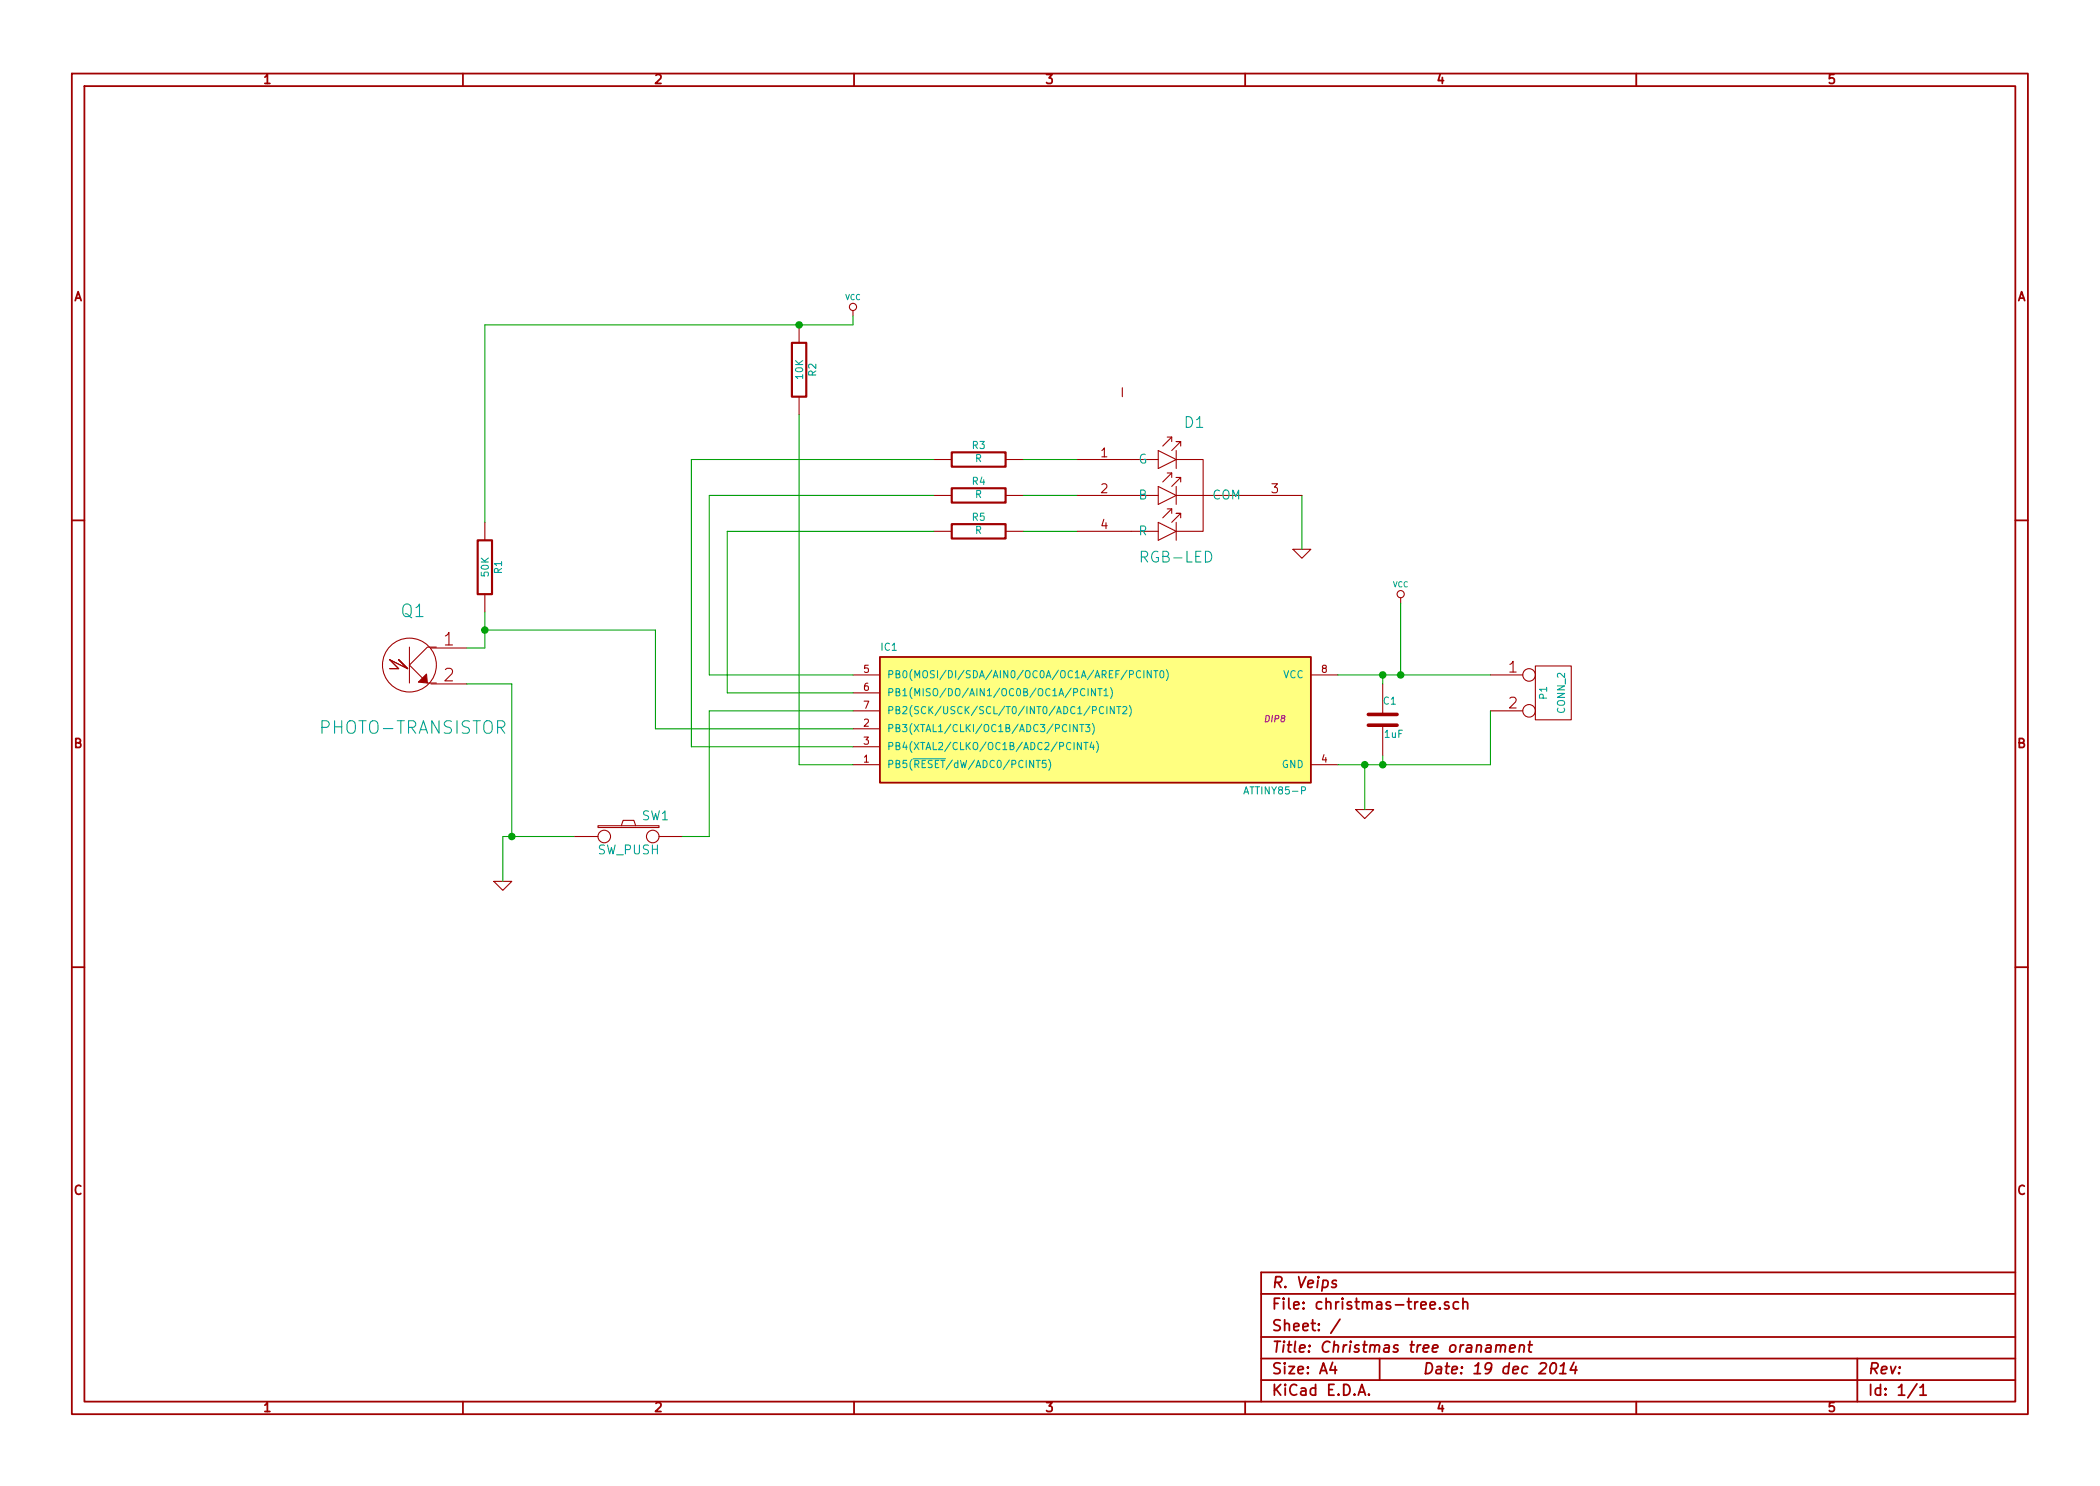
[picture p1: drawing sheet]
EESchema Schematic File Version 2
LIBS:power
LIBS:device
LIBS:transistors
LIBS:conn
LIBS:linear
LIBS:regul
LIBS:74xx
LIBS:cmos4000
LIBS:adc-dac
LIBS:memory
LIBS:xilinx
LIBS:special
LIBS:microcontrollers
LIBS:dsp
LIBS:microchip
LIBS:analog_switches
LIBS:motorola
LIBS:texas
LIBS:intel
LIBS:audio
LIBS:interface
LIBS:digital-audio
LIBS:philips
LIBS:display
LIBS:cypress
LIBS:siliconi
LIBS:opto
LIBS:atmel
LIBS:contrib
LIBS:valves
LIBS:christmas
EELAYER 27 0
EELAYER END
$Descr A4 11693 8268
encoding utf-8
Sheet 1 1
Title "Christmas tree oranament"
Date "19 dec 2014"
Rev ""
Comp "R. Veips"
Comment1 ""
Comment2 ""
Comment3 ""
Comment4 ""
$EndDescr
$Comp
L ATTINY85-P IC1
U 1 1
P 6100 4000
F 0 "IC1" H 4950 4400 40  0000 C CNN
F 1 "ATTINY85-P" H 7100 3600 40  0000 C CNN
F 2 "DIP8" H 7100 4000 35  0000 C CIN
F 3 "~" H 6100 4000 60  0000 C CNN
	1    6100 4000
	1    0    0    -1  
$EndComp
$Comp
L GND #PWR01
U 1 1
P 2800 4900
F 0 "#PWR01" H 2800 4900 30  0001 C CNN
F 1 "GND" H 2800 4830 30  0001 C CNN
F 2 "" H 2800 4900 60  0000 C CNN
F 3 "" H 2800 4900 60  0000 C CNN
	1    2800 4900
	1    0    0    -1  
$EndComp
Wire Wire Line
	2800 4650 2800 4900
Wire Wire Line
	7450 4250 8300 4250
Wire Wire Line
	2800 4650 3200 4650
$Comp
L GND #PWR02
U 1 1
P 7600 4500
F 0 "#PWR02" H 7600 4500 30  0001 C CNN
F 1 "GND" H 7600 4430 30  0001 C CNN
F 2 "" H 7600 4500 60  0000 C CNN
F 3 "" H 7600 4500 60  0000 C CNN
	1    7600 4500
	1    0    0    -1  
$EndComp
Wire Wire Line
	7600 4250 7600 4500
$Comp
L VCC #PWR03
U 1 1
P 7800 3350
F 0 "#PWR03" H 7800 3450 30  0001 C CNN
F 1 "VCC" H 7800 3450 30  0000 C CNN
F 2 "" H 7800 3350 60  0000 C CNN
F 3 "" H 7800 3350 60  0000 C CNN
	1    7800 3350
	1    0    0    -1  
$EndComp
Wire Wire Line
	7800 3350 7800 3750
Wire Wire Line
	7450 3750 8300 3750
$Comp
L VCC #PWR04
U 1 1
P 4750 1750
F 0 "#PWR04" H 4750 1850 30  0001 C CNN
F 1 "VCC" H 4750 1850 30  0000 C CNN
F 2 "" H 4750 1750 60  0000 C CNN
F 3 "" H 4750 1750 60  0000 C CNN
	1    4750 1750
	1    0    0    -1  
$EndComp
$Comp
L R R2
U 1 1
P 4450 2050
F 0 "R2" V 4530 2050 40  0000 C CNN
F 1 "10K" V 4457 2051 40  0000 C CNN
F 2 "~" V 4380 2050 30  0000 C CNN
F 3 "~" H 4450 2050 30  0000 C CNN
	1    4450 2050
	1    0    0    -1  
$EndComp
Wire Wire Line
	4450 2300 4450 4250
Wire Wire Line
	4450 4250 4750 4250
Wire Wire Line
	2700 1800 4750 1800
Wire Wire Line
	4750 1800 4750 1750
$Comp
L PHOTO-TRANSISTOR Q1
U 1 1
P 2350 3750
F 0 "Q1" H 2300 4100 70  0000 C CNN
F 1 "PHOTO-TRANSISTOR" H 2300 3450 70  0000 C CNN
F 2 "~" H 2080 3830 60  0000 C CNN
F 3 "~" H 2080 3830 60  0000 C CNN
	1    2350 3750
	1    0    0    -1  
$EndComp
Wire Wire Line
	2600 3800 2850 3800
Wire Wire Line
	2850 3800 2850 4650
Connection ~ 2850 4650
$Comp
L R R1
U 1 1
P 2700 3150
F 0 "R1" V 2780 3150 40  0000 C CNN
F 1 "50K" V 2707 3151 40  0000 C CNN
F 2 "~" V 2630 3150 30  0000 C CNN
F 3 "~" H 2700 3150 30  0000 C CNN
	1    2700 3150
	1    0    0    -1  
$EndComp
Wire Wire Line
	2600 3600 2700 3600
Wire Wire Line
	2700 3600 2700 3400
Wire Wire Line
	2700 1800 2700 2900
Connection ~ 4450 1800
$Comp
L R R3
U 1 1
P 5450 2550
F 0 "R3" V 5530 2550 40  0000 C CNN
F 1 "R" V 5457 2551 40  0000 C CNN
F 2 "~" V 5380 2550 30  0000 C CNN
F 3 "~" H 5450 2550 30  0000 C CNN
	1    5450 2550
	0    -1   -1   0   
$EndComp
$Comp
L R R4
U 1 1
P 5450 2750
F 0 "R4" V 5530 2750 40  0000 C CNN
F 1 "R" V 5457 2751 40  0000 C CNN
F 2 "~" V 5380 2750 30  0000 C CNN
F 3 "~" H 5450 2750 30  0000 C CNN
	1    5450 2750
	0    -1   -1   0   
$EndComp
$Comp
L R R5
U 1 1
P 5450 2950
F 0 "R5" V 5530 2950 40  0000 C CNN
F 1 "R" V 5457 2951 40  0000 C CNN
F 2 "~" V 5380 2950 30  0000 C CNN
F 3 "~" H 5450 2950 30  0000 C CNN
	1    5450 2950
	0    -1   -1   0   
$EndComp
Wire Wire Line
	5700 2550 6000 2550
Wire Wire Line
	5700 2750 6000 2750
Wire Wire Line
	5700 2950 6000 2950
Wire Wire Line
	2700 3500 3650 3500
Connection ~ 2700 3500
Wire Wire Line
	5200 2550 3850 2550
Wire Wire Line
	3850 2550 3850 4150
Wire Wire Line
	5200 2750 3950 2750
Wire Wire Line
	5200 2950 4050 2950
Wire Wire Line
	4050 2950 4050 3850
$Comp
L GND #PWR05
U 1 1
P 7250 3050
F 0 "#PWR05" H 7250 3050 30  0001 C CNN
F 1 "GND" H 7250 2980 30  0001 C CNN
F 2 "" H 7250 3050 60  0000 C CNN
F 3 "" H 7250 3050 60  0000 C CNN
	1    7250 3050
	1    0    0    -1  
$EndComp
Wire Wire Line
	7250 3050 7250 2750
$Comp
L C C1
U 1 1
P 7700 4000
F 0 "C1" H 7700 4100 40  0000 L CNN
F 1 "1uF" H 7706 3915 40  0000 L CNN
F 2 "~" H 7738 3850 30  0000 C CNN
F 3 "~" H 7700 4000 60  0000 C CNN
	1    7700 4000
	1    0    0    -1  
$EndComp
Wire Wire Line
	7700 3800 7700 3750
Connection ~ 7700 3750
Wire Wire Line
	7700 4250 7700 4200
Connection ~ 7600 4250
Wire Wire Line
	3650 3500 3650 4050
$Comp
L CONN_2 P1
U 1 1
P 8650 3850
F 0 "P1" V 8600 3850 40  0000 C CNN
F 1 "CONN_2" V 8700 3850 40  0000 C CNN
F 2 "~" H 8650 3850 60  0000 C CNN
F 3 "~" H 8650 3850 60  0000 C CNN
	1    8650 3850
	1    0    0    -1  
$EndComp
Connection ~ 7800 3750
Wire Wire Line
	8300 4250 8300 3950
Connection ~ 7700 4250
$Comp
L RGB-LED D1
U 1 1
P 6300 2350
F 0 "D1" H 6650 2350 60  0000 C CNN
F 1 "RGB-LED" H 6550 1600 60  0000 C CNN
F 2 "~" H 6300 2350 60  0000 C CNN
F 3 "~" H 6300 2350 60  0000 C CNN
	1    6300 2350
	1    0    0    -1  
$EndComp
$Comp
L SW_PUSH SW1
U 1 1
P 3500 4650
F 0 "SW1" H 3650 4760 50  0000 C CNN
F 1 "SW_PUSH" H 3500 4570 50  0000 C CNN
F 2 "~" H 3500 4650 60  0000 C CNN
F 3 "~" H 3500 4650 60  0000 C CNN
	1    3500 4650
	1    0    0    -1  
$EndComp
Wire Wire Line
	3800 4650 3950 4650
Wire Wire Line
	3850 4150 4750 4150
Wire Wire Line
	3950 4650 3950 3950
Wire Wire Line
	3950 3950 4750 3950
Wire Wire Line
	3650 4050 4750 4050
Wire Wire Line
	4050 3850 4750 3850
Wire Wire Line
	3950 3750 4750 3750
Wire Wire Line
	3950 2750 3950 3750
$EndSCHEMATC
